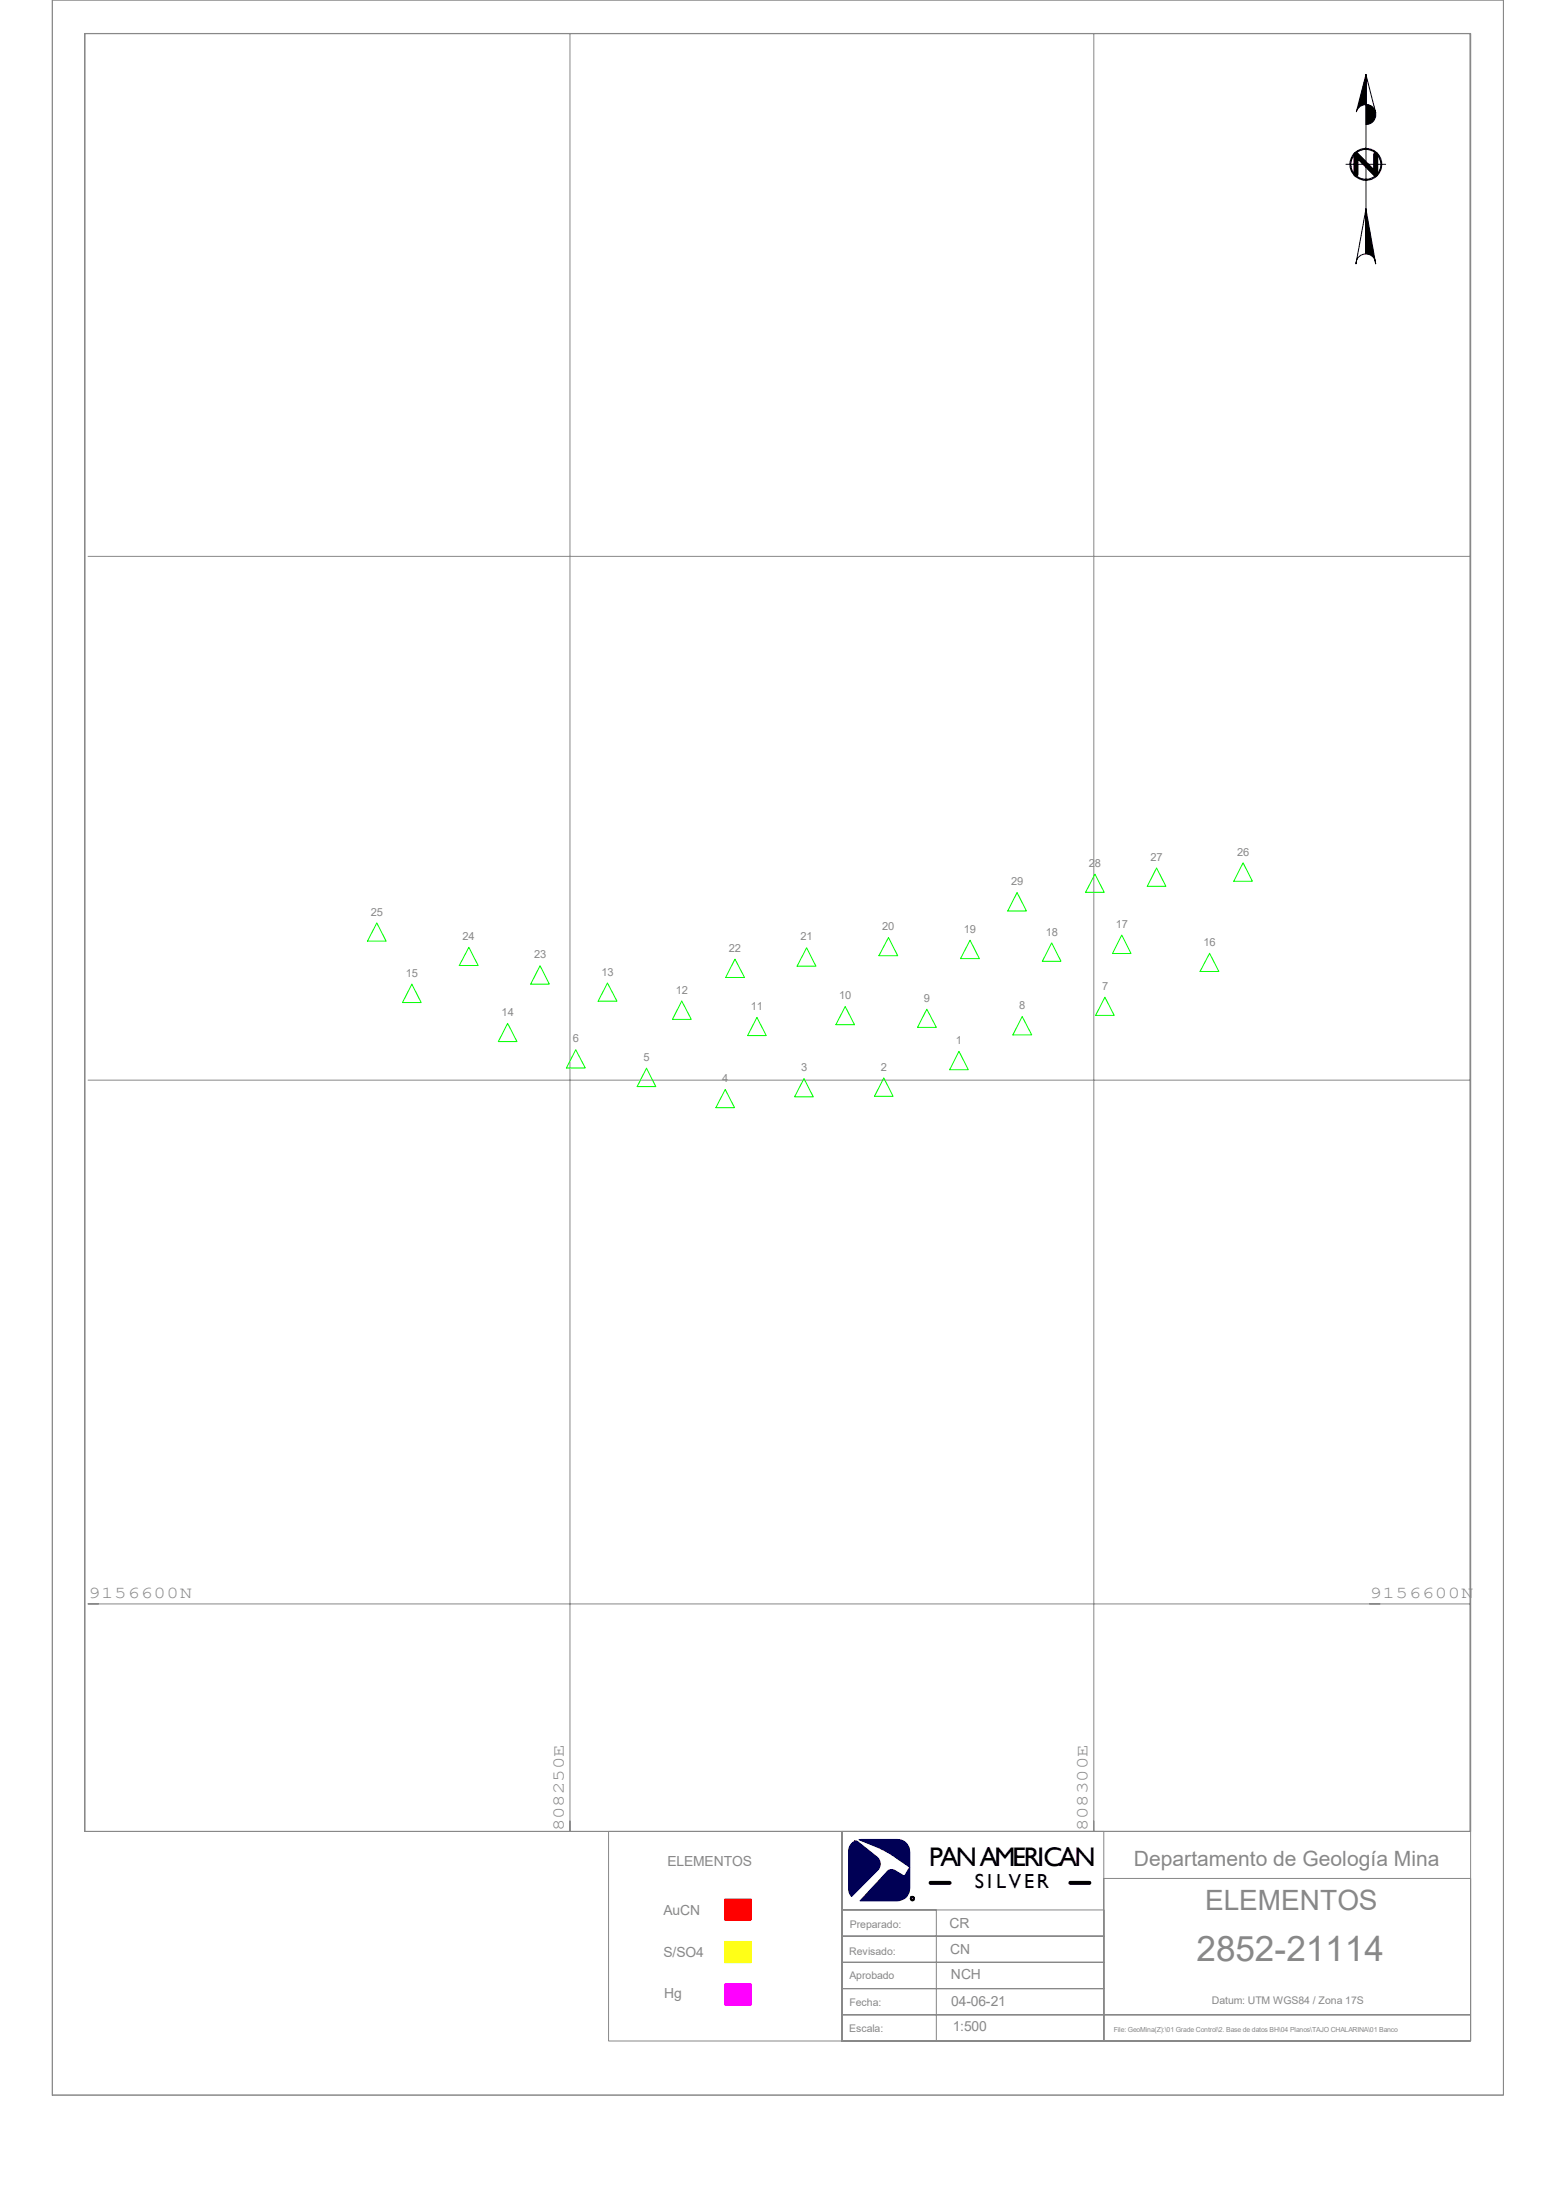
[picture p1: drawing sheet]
<svg xmlns="http://www.w3.org/2000/svg" width="297mm" height="420mm" viewBox="0 0 297 420" stroke-linecap="round" stroke-linejoin="round" font-family="sans-serif">
<g fill="#000" stroke="#000" stroke-width=".19">
<path d="M260.7 20a1.91 1.91 0 0 1 1.9 1.9 1.91 1.91 0 0 1-1.9 1.9z" fill-rule="evenodd"/>
<path d="M260.7 14.3l-.1 5.7a1.8 1.8 0 0 0-1.7 1.3z" fill-rule="evenodd"/>
<path d="M260.7 39.9l1.9 10.5-.2-.8a1.94 1.94 0 0 0-1.7-1.1z" fill-rule="evenodd"/>
</g>
<path d="M138.3 378.7h5.1v4.1h-5.1z" fill-rule="evenodd" fill="#f0f" stroke="#f0f" stroke-width=".19"/>
<path d="M138.3 370.6h5.1v4.1h-5.1z" fill-rule="evenodd" fill="#ff0" stroke="#ff0" stroke-width=".19"/>
<path d="M138.3 362.5h5.1v4.1h-5.1z" fill-rule="evenodd" fill="#f00" stroke="#f00" stroke-width=".19"/>
<g fill="#005" stroke="#005" stroke-width=".19">
<path d="M162.5 352l.7-.5h.5l3.7 3a1.76 1.76 0 0 1 .3 2.3l-5.2 5.2a2.42 2.42 0 0 1-.5-1.5v-6.9a2.22 2.22 0 0 1 .5-1.6z" fill-rule="evenodd"/>
<path d="M164 351.2h7.2a2.36 2.36 0 0 1 2.5 2.4v6.9a2.36 2.36 0 0 1-2.5 2.4h-7l5-5.4a1.18 1.18 0 0 1 1.7-.3l1.7 1 1.1-1.8-3.2-2.1-1.8-1.1z" fill-rule="evenodd"/>
</g>
<g fill="none" stroke="#888" stroke-width=".19">
<path d="M10 0h277v400h-277zM16.2 6.4h264.5v343.2h-264.5zM16.2 6.4h264.4v343.2h-264.4zM108.8 6.4v343.2M208.8 6.4v343.2M16.8 106.2h263.8M16.8 206.2h263.8M16.8 306.2h263.8M116.2 349.6h44.5v40h-44.5zM160.7 349.6h120v40h-120zM160.7 349.6h50v40h-50zM210.7 358.6h70v26h-70z"/>
<path d="M160.7 379.6h50v5h-50zM160.7 374.6h50v5h-50zM160.7 369.6h50v5h-50zM160.7 364.6h50v5h-50zM160.7 364.6h18v25h-18zM160.7 384.6h50v5h-50zM210.7 384.6h70v5h-70z"/>
</g>
<g fill="none" stroke="#000" stroke-width=".19">
<path d="M260.7 14.3l1.9 7.2a1.87 1.87 0 0 0-1.9-1.5zM260.7 14.3v34.2M256.9 31.4h7.6M260.7 39.9l-.1 8.6a1.93 1.93 0 0 0-1.6 1.1l-.2 .8z"/>
<circle cx="260.7" cy="31.4" r="3"/>
<circle cx="260.7" cy="31.4" r="2.84"/>
</g>
<path d="M262.6 29.5v3.8l-3.8-3.8v3.8" fill="none" stroke="#000" stroke-width=".97"/>
<circle cx="174.2" cy="362.5" r=".32" fill="none" stroke="#000" stroke-width=".38"/>
<g fill="none" stroke="#0f0" stroke-width=".19">
<path d="M71.9 176.2l1.8 3.5h-3.6zM169.6 179l1.8 3.5h-3.6zM185.2 179.5l1.7 3.5h-3.6zM194.1 170.4l1.8 3.5h-3.5zM209 166.9l1.8 3.4h-3.6zM214.1 178.5l1.8 3.5h-3.6zM220.8 165.7l1.7 3.5h-3.5zM237.3 164.7l1.8 3.5h-3.6zM78.6 187.9l1.8 3.5h-3.6zM89.5 180.8l1.8 3.5h-3.6zM96.9 195.4l1.8 3.4h-3.6zM103.1 184.4l1.8 3.5h-3.6z"/>
<path d="M116 187.7l1.8 3.4h-3.6zM130.1 191.1l1.9 3.5h-3.6zM140.3 183.1l1.8 3.5h-3.6zM144.5 194.2l1.8 3.5h-3.6zM154 180.9l1.7 3.5h-3.6zM161.3 192.2l1.8 3.4h-3.5zM176.9 192.7l1.8 3.4h-3.6zM195.1 194.1l1.8 3.5h-3.6zM200.7 180l1.8 3.5h-3.5zM210.9 190.4l1.8 3.4h-3.6zM230.9 182l1.8 3.5h-3.6zM109.9 200.4l1.8 3.5h-3.6z"/>
<path d="M123.4 203.9l1.8 3.5h-3.6zM138.4 208l1.8 3.5h-3.5zM153.5 205.9l1.7 3.5h-3.5zM168.7 205.8l1.8 3.5h-3.6zM183 200.7l1.8 3.5h-3.5zM174.3 362.8h.1"/>
</g>
<path d="M177.6 359.5h3.7M204.3 359.5h3.6" fill="none" stroke="#000" stroke-width=".76"/>
<text font-size="6.7" fill="#888" x="228.4" y="374.4">2852-21114</text>
<text font-size="5.3" fill="#888" x="230" y="364.6">ELEMENTOS</text>
<text font-size="5.1" x="177.3" y="356.3">PAN AMERICAN</text>
<text font-size="4" fill="#888" x="216.4" y="356.3">Departamento de Geología Mina</text>
<text font-size="3.9" x="186.1" y="360.5">S I L V E R</text>
<g font-size="3.2" fill="#888">
<text x="16.8" y="305">9156600N</text>
<text x="261.4" y="305">9156600N</text>
<text x="107.6" y="349.6" transform="rotate(-90 107.6 349.6)">808250E</text>
<text x="207.6" y="349.6" transform="rotate(-90 207.6 349.6)">808300E</text>
</g>
<g font-size="2.7" fill="#888">
<text x="127.4" y="356.2">ELEMENTOS</text>
<text x="126.7" y="365.5">AuCN</text>
<text x="181.2" y="368.1">CR</text>
<text x="126.7" y="373.7">S/SO4</text>
<text x="181.4" y="373.1">CN</text>
<text x="181.5" y="377.9">NCH</text>
<text x="126.7" y="381.3">Hg</text>
<text x="181.6" y="383">04-06-21</text>
<text x="181.9" y="387.8">1:500</text>
</g>
<g font-size="2.1" fill="#888">
<text x="207.9" y="165.5">28</text>
<text x="219.6" y="164.3">27</text>
<text x="236.1" y="163.3">26</text>
<text x="193" y="169">29</text>
<text x="70.8" y="174.8">25</text>
<text x="88.3" y="179.5">24</text>
<text x="152.8" y="179.5">21</text>
<text x="168.4" y="177.6">20</text>
<text x="184" y="178.1">19</text>
<text x="199.6" y="178.6">18</text>
<text x="213" y="177.1">17</text>
<text x="101.9" y="183">23</text>
<text x="139.1" y="181.7">22</text>
<text x="229.7" y="180.6">16</text>
<text x="77.5" y="186.5">15</text>
<text x="114.8" y="186.3">13</text>
<text x="129" y="189.7">12</text>
<text x="160.2" y="190.8">10</text>
<text x="176.4" y="191.3">9</text>
<text x="210.4" y="189">7</text>
<text x="95.8" y="194">14</text>
<text x="143.3" y="192.8">11</text>
<text x="194.6" y="192.7">8</text>
<text x="109.3" y="199">6</text>
<text x="122.9" y="202.5">5</text>
<text x="182.5" y="199.3">1</text>
<text x="137.8" y="206.6">4</text>
<text x="152.9" y="204.5">3</text>
<text x="168.1" y="204.4">2</text>
</g>
<g font-size="2" fill="#888">
<text x="162.2" y="368.1">Preparado:</text>
<text x="162.1" y="373.2">Revisado:</text>
<text x="162.1" y="377.9">Aprobado</text>
<text x="162.1" y="383">Fecha:</text>
<text x="231.3" y="382.5">Datum: UTM WGS84 / Zona 17S</text>
<text x="162.1" y="387.9">Escala:</text>
</g>
<text font-size="1.3" fill="#888" x="212.6" y="387.9">File: GeoMina(Z):\01 Grade Control\2. Base de datos BH\04 Planos\TAJO CHALARINA\01 Banco</text>
<text font-size=".5" fill="#005" x="174" y="362.6">R</text>
</svg>
